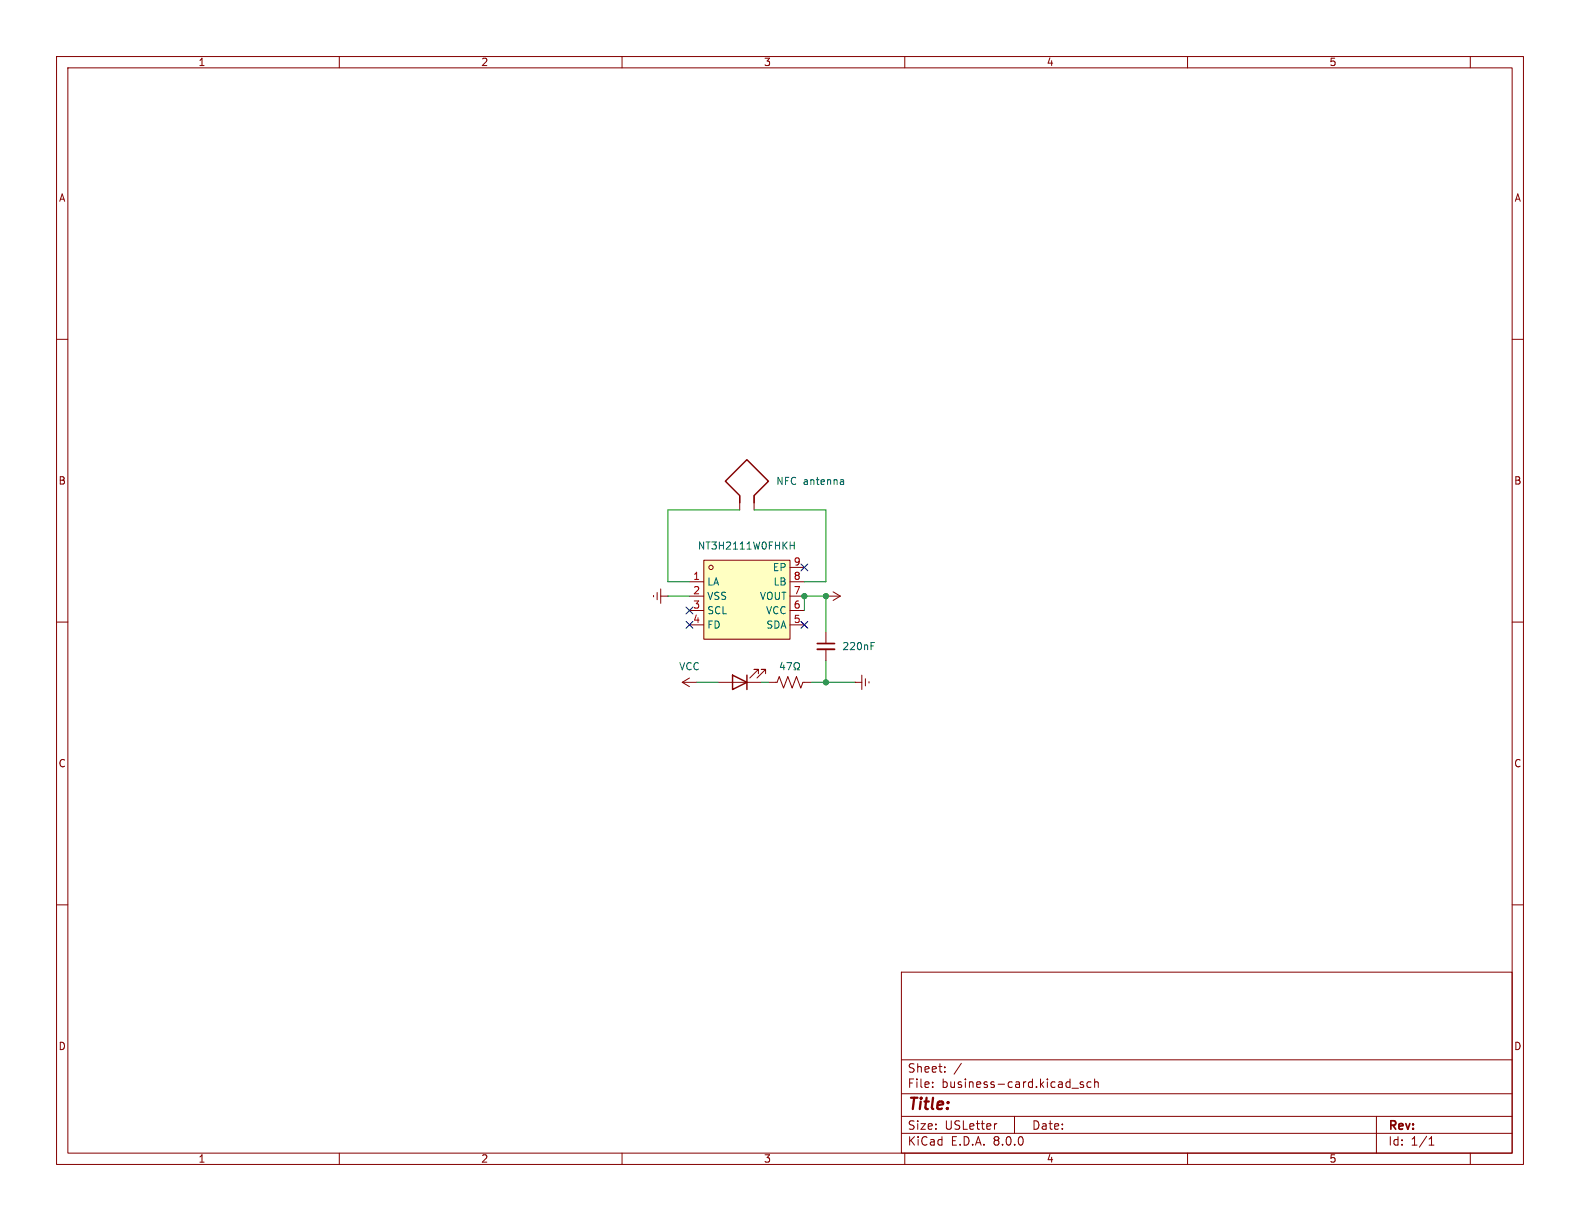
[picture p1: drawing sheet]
<svg xmlns="http://www.w3.org/2000/svg" width="279mm" height="216mm" viewBox="0 0 279 216" stroke-linecap="round" stroke-linejoin="round" font-family="sans-serif">
<g fill="none" stroke="#840000" stroke-width=".18">
<path d="M10 10h259.4v195.9h-259.4zM12 12h255.4v191.9h-255.4zM60 10v2M110 10v2M160 10v2M210 10v2M260 10v2M10 60h2M267.4 60h2M10 110h2M115.6 105.3v.2M116.2 104.8v1.2"/>
<path d="M116.8 105.4h1.3M116.8 104.1v2.6M118.1 105.4h.1M146 111.8v2M146 114.8v2M152.4 119.4v2.5M267.4 110h2M151.1 120.7h.1M151.1 120.7h1.3M153 120v1.3M153.7 120.5v.3M10 160h2"/>
<path d="M267.4 160h2M159.4 171.9h108v32h-108zM159.4 197.4h108M159.4 193.4h108M159.4 187.4h108M164.9 192.1v.2M164.9 191.4v.1M167.1 189.4v.2M167.1 188.7v.1M170 188l-1.3 1.9M176.3 198.7l-.3 .1M179.4 197.4v3"/>
<path d="M189.6 192.4h1.1M191.6 191.4l-.4-.1-.2 .2 .1 .2 .5 .2v.3h-.6M192.9 191.4l-.4-.1-.3 .3v.4l.2 .2h.5M193.6 191.4l.2-.1 .3 .1 .1 .9M193.6 190.8v1.5M243.4 197.4v6.5M60 203.9v2M110 203.9v2M159.4 200.4h108M160 203.9v2M210 203.9v2M252.7 202.5h.9"/>
<path d="M252.7 201.4l.4-.4v1.5M260 203.9v2"/>
</g>
<path d="M144.5 114.8h3.1" fill="none" stroke="#840000" stroke-width=".33"/>
<path d="M144.5 113.8h3.1" fill="none" stroke="#840000" stroke-width=".3"/>
<path d="M154 114.2h.5M154 113.6h.6" fill="none" stroke="#006464" stroke-width=".18"/>
<path d="M124.5 99.1h15.2v13.9h-15.2z" fill="#ffffc2"/>
<g fill="none" stroke="#840000" stroke-width=".18">
<path d="M124.5 99.1h15.2v13.9h-15.2zM130.8 87.6v2.6M133.3 87.6v2.6M121.9 102.9h2.6M121.9 105.4h2.6M121.9 108h2.6M121.9 110.5h2.6M121.9 119.9l-1.3 .8M134.1 119.1v-.7h-.8h.8l-1.5 1.5M135.4 119.1v-.7h-.8h.8l-1.5 1.5M139.7 102.9h2.5M139.7 105.4h2.5"/>
<path d="M139.7 108h2.5M139.7 110.5h2.5M139.7 100.3h2.5M146 105.4h.1M146 105.4h2.6M147.3 104.6l1.3 .8M148.6 105.4l-1.3 .8M120.6 120.7h2.6M120.6 120.7l1.3 .7M123.2 120.7h.1M127 120.7h7.6M135.9 120.7h1.5l.4-1.1 .8 2.1 .7-2.1 .8 2.1 .7-2.1 .8 2.1 .4-1h1.5"/>
<circle cx="125.7" cy="100.3" r=".38"/>
</g>
<path d="M139.7 96.4h.8M140.5 95.8v1.3M148.8 84.8l.3 .1 .1 .8M149.2 85.6l-.4 .1M149.2 85.1l-.4 .1M138.3 117.1l-.3 .9h.8M138.6 117.6v.8M139.1 117.2h.9l-.6 1.2M140.4 118.4h.3v-.2a.54 .54 0 0 1-.3-.7 .54 .54 0 0 1 .8-.3 .58 .58 0 0 1-.1 1v.2h.3" fill="none" stroke="#006464" stroke-width=".18"/>
<path d="M130.8 88.9v-1.3l-2.5-2.5 3.8-3.8 3.8 3.8-2.6 2.5v1.3M129.5 119.4l2.6 1.3-2.6 1.2zM132.1 119.4v2.5" fill="none" stroke="#840000" stroke-width=".25"/>
<path d="M130.8 90.2h-12.7v12.7h3.8M133.3 90.2h12.7v12.7h-3.8M118.1 105.4h3.8M142.2 108v-2.6h3.8v6.4M146 116.8v3.9M123.2 120.7h3.8M134.6 120.7h1.3M143.5 120.7h7.6" fill="none" stroke="#009600" stroke-width=".18"/>
<path d="M141.6 99.7l1.2 1.2M142.8 99.7l-1.2 1.2M121.3 107.3l1.2 1.3M121.3 109.9l1.2 1.2M122.5 107.3l-1.2 1.3M122.5 109.9l-1.2 1.2M141.6 109.9l1.2 1.2M142.8 109.9l-1.2 1.2" fill="none" stroke="#000084" stroke-width=".18"/>
<g fill="#009600" stroke="#009600" stroke-width=".18">
<circle cx="146" cy="120.7" r=".46"/>
<circle cx="142.2" cy="105.4" r=".46"/>
<circle cx="146" cy="105.4" r=".46"/>
</g>
<text font-size="2.8" fill="#840000" x="160.4" y="196.8">Title:</text>
<g font-size="2.1" fill="#840000">
<text x="160.4" y="189.9">Sheet:</text>
<text x="160.4" y="192.6">File:</text>
<text x="166.5" y="192.6">business-card.kicad_sch</text>
<text x="160.4" y="202.8">KiCad</text>
<text x="160.4" y="200">Size:</text>
<text x="167.1" y="200">USLetter</text>
<text x="168.1" y="202.8">E.D.A.</text>
<text x="175.7" y="202.8">8.0.0</text>
<text x="182.4" y="200">Date:</text>
<text x="245.4" y="200.2">Rev:</text>
<text x="245.4" y="202.8">Id:</text>
<text x="249.5" y="202.8">1/1</text>
</g>
<g font-size="1.8" fill="#840000">
<text x="35" y="11.9">1</text>
<text x="85" y="11.9">2</text>
<text x="135" y="11.9">3</text>
<text x="185" y="11.9">4</text>
<text x="235" y="11.9">5</text>
<text x="10.3" y="35.9">A</text>
<text x="267.7" y="35.9">A</text>
<text x="10.3" y="85.9">B</text>
<text x="267.7" y="85.9">B</text>
<text x="10.3" y="135.9">C</text>
<text x="267.7" y="135.9">C</text>
<text x="10.3" y="185.9">D</text>
<text x="267.7" y="185.9">D</text>
<text x="35" y="205.8">1</text>
<text x="85" y="205.8">2</text>
<text x="135" y="205.8">3</text>
<text x="185" y="205.8">4</text>
<text x="235" y="205.8">5</text>
</g>
<g font-size="1.8" fill="#006464">
<text x="137.2" y="86">NFC antenna</text>
<text x="123.3" y="97.4">NT3H2111W0FHKH</text>
<text x="136.6" y="101.2">EP</text>
<text x="125" y="103.7">LA</text>
<text x="125" y="106.3">VSS</text>
<text x="134.3" y="106.3">VOUT</text>
<text x="136.7" y="103.7">LB</text>
<text x="125" y="108.8">SCL</text>
<text x="125" y="111.4">FD</text>
<text x="135.4" y="108.8">VCC</text>
<text x="135.4" y="111.4">SDA</text>
<text x="120" y="118.7">VCC</text>
<text x="148.9" y="115.2">220nF</text>
</g>
<g font-size="1.8" fill="#a90000">
<text x="140.3" y="100.1">9</text>
<text x="122.5" y="102.6">1</text>
<text x="122.5" y="105.2">2</text>
<text x="122.5" y="107.7">3</text>
<text x="140.3" y="107.7">6</text>
<text x="140.3" y="105.2">7</text>
<text x="140.3" y="102.6">8</text>
<text x="122.5" y="110.2">4</text>
<text x="140.3" y="110.2">5</text>
</g>
</svg>
